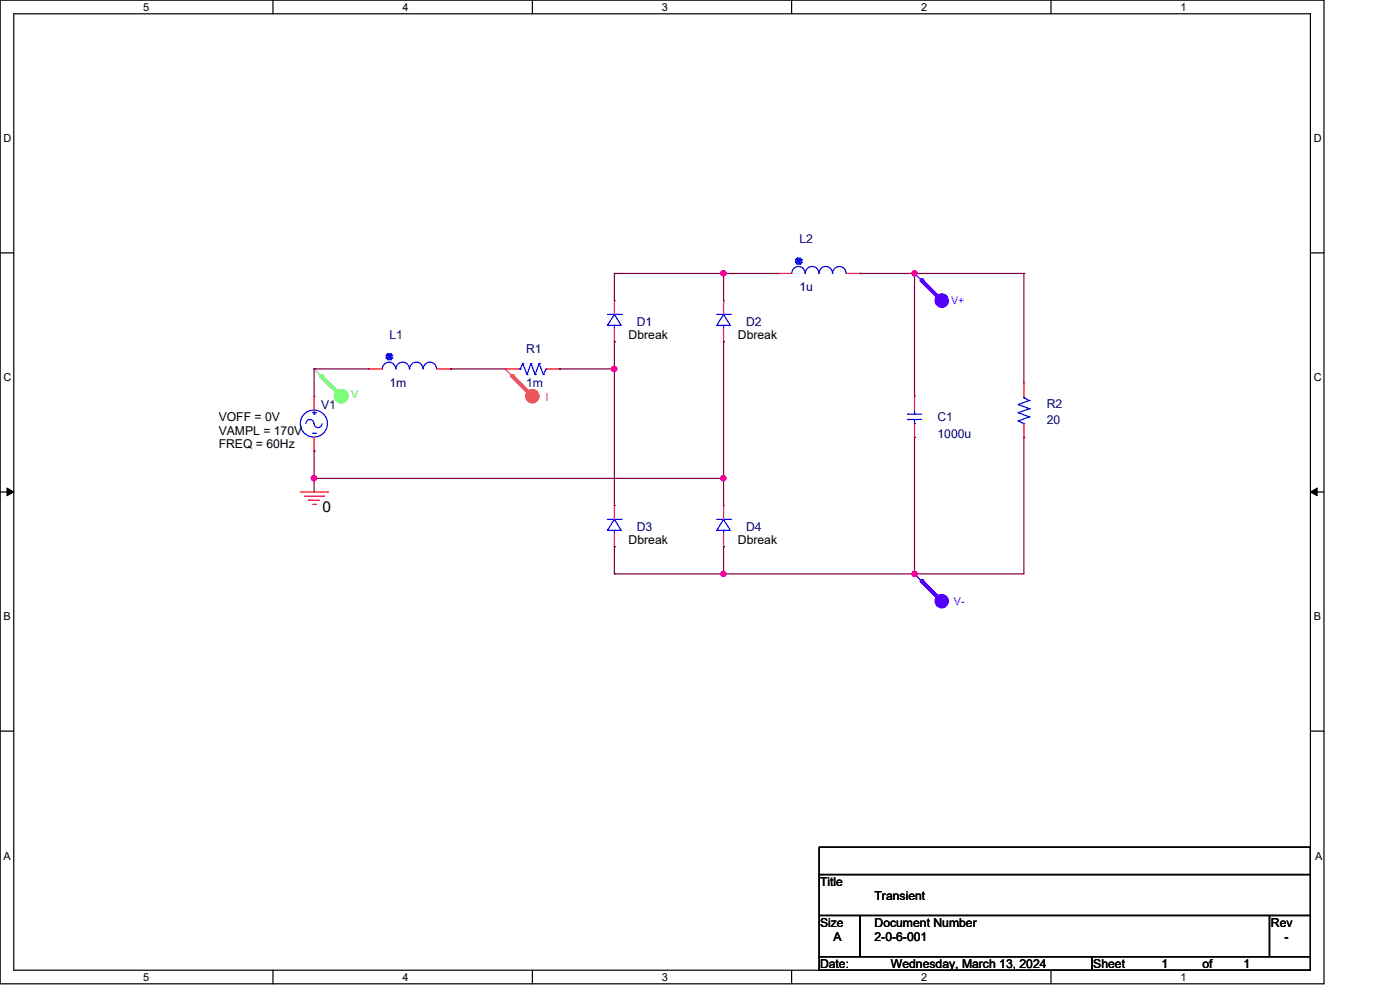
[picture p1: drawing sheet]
<svg xmlns="http://www.w3.org/2000/svg" width="297mm" height="210mm" viewBox="0 0 297 210" stroke-linecap="round" stroke-linejoin="round" font-family="sans-serif">
<g fill="none" stroke="#000" stroke-width=".25">
<path d="M0 0h280.6v208.4h-280.6zM2.9 2.9h274.8v202.6h-274.8zM57.8 0v2.9M112.8 0v2.9M167.8 0v2.9M222.7 0v2.9M0 53.6h2.9M277.7 53.6h2.9M0 104.2h2.9M277.7 104.2h2.9M0 154.9h2.9M277.7 154.9h2.9"/>
<path d="M173.6 179.4h104.1v5.8h-104.1zM173.6 185.2h104.1v8.7h-104.1zM173.6 193.9h8.7v8.7h-8.7zM182.3 193.9h86.7v8.7h-86.7zM269 193.9h8.7v8.7h-8.7zM57.8 205.5v2.9M112.8 205.5v2.9M167.8 205.5v2.9M173.6 202.6h57.8v2.9h-57.8zM222.7 205.5v2.9M231.4 202.6h46.3v2.9h-46.3z"/>
</g>
<path d="M1.5 103.4l1.4 .8-1.4 .8zM277.7 104.2l1.4-.8v1.6z" fill="#000" stroke="#000" stroke-width=".21"/>
<path d="M63.6 104.2h5.8M64.5 105.1h4.1M65.4 105.9h.1M65.4 105.9h2.3M66.3 106.8h.6M66.9 106.8h.1M68.6 105.1h.1M69.4 104.2h.1" fill="none" stroke="#f00" stroke-width=".25"/>
<circle cx="72.3" cy="83.9" r="1.43" fill="#5f5" stroke="#5f5" stroke-width=".25"/>
<path d="M66.6 78.1h.1M66.6 78.1l5.8 5.8" fill="none" stroke="#5f5" stroke-width=".25"/>
<path d="M68 79.6l4.4 4.3" fill="none" stroke="#5f5" stroke-width=".85"/>
<circle cx="68" cy="79.6" r=".42" fill="#5f5"/>
<circle cx="112.8" cy="83.9" r="1.42" fill="#f55" stroke="#f55" stroke-width=".25"/>
<path d="M107 78.1h.1M107 78.1l5.8 5.8" fill="none" stroke="#f55" stroke-width=".25"/>
<path d="M108.5 79.6l4.3 4.3" fill="none" stroke="#f55" stroke-width=".85"/>
<circle cx="108.5" cy="79.6" r=".42" fill="#f55"/>
<circle cx="199.6" cy="63.7" r="1.43" fill="#50f" stroke="#50f" stroke-width=".25"/>
<path d="M193.8 57.9h.1M193.8 57.9l5.8 5.8" fill="none" stroke="#50f" stroke-width=".25"/>
<path d="M195.3 59.4l4.3 4.3" fill="none" stroke="#50f" stroke-width=".85"/>
<circle cx="195.3" cy="59.4" r=".42" fill="#50f"/>
<circle cx="199.6" cy="127.3" r="1.42" fill="#50f" stroke="#50f" stroke-width=".25"/>
<path d="M193.8 121.6h.1M193.8 121.6l5.8 5.8" fill="none" stroke="#50f" stroke-width=".25"/>
<path d="M195.3 123l4.3 4.4" fill="none" stroke="#50f" stroke-width=".85"/>
<circle cx="195.3" cy="123" r=".42" fill="#50f"/>
<g fill="none" stroke="#00f" stroke-width=".25">
<path d="M168.6 55.6h.1M168.6 55h.1M168.6 55.6l.3 .3M168.6 55v.6M168.6 55l1.2 .6M168.9 54.7h.1M168.9 55.9h.1M168.9 54.7l-.3 .3M168.9 54.7h.6M168.9 54.7l.6 1.2M168.9 55.9h.6M169.5 54.7h.1"/>
<path d="M169.5 55.9h.1M169.5 54.7l-.6 1.2M169.5 54.7l.3 .3M169.8 55h.1M169.8 55.6h.1M169.8 55l-1.2 .6M169.8 55v.6M169.8 55.6l-.3 .3M173.5 57.9a1.46 1.46 0 0 0-1.4-1.5 1.46 1.46 0 0 0-1.5 1.5 1.42 1.42 0 0 0-1.4-1.5 1.42 1.42 0 0 0-1.4 1.5M176.4 57.9a1.42 1.42 0 0 0-1.4-1.5 1.42 1.42 0 0 0-1.4 1.5M179.3 57.9a1.42 1.42 0 0 0-1.4-1.5 1.42 1.42 0 0 0-1.4 1.5M81 78.1a1.42 1.42 0 0 1 1.4-1.4 1.42 1.42 0 0 1 1.5 1.4"/>
<path d="M81.9 75.9h.1M81.9 75.3h.1M81.9 75.9l.3 .3M81.9 75.3v.6M81.9 75.3l1.2 .6M82.2 75h.1M82.2 76.2h.1M82.2 75l-.3 .3M82.2 75h.6M82.2 75l.6 1.2M82.2 76.2h.6M82.8 75h.1"/>
<path d="M82.8 76.2h.1M82.8 75l-.6 1.2M82.8 75l.3 .3M83.1 75.3h.1M83.1 75.9h.1M83.1 75.3l-1.2 .6M83.1 75.3v.6M83.1 75.9l-.3 .3M83.9 78.1a1.44 1.44 0 0 1 1.4-1.4 1.44 1.44 0 0 1 1.5 1.4M86.8 78.1a1.42 1.42 0 0 1 1.4-1.4 1.42 1.42 0 0 1 1.4 1.4M89.7 78.1a1.42 1.42 0 0 1 1.4-1.4 1.42 1.42 0 0 1 1.4 1.4M109.9 78.1h.3"/>
<path d="M110.2 78.1h.1M110.8 77h.1M110.8 77l-.6 1.1M110.8 77l.9 2.3M111.7 79.3h.1M112.5 77h.1M112.5 77l-.8 2.3M112.5 77l.9 2.3M113.4 79.3h.1M114.3 77h.1M114.3 77l-.9 2.3M114.3 77l.8 2.3"/>
<path d="M115.1 79.3h.1M115.7 78.1h.1M115.7 78.1l-.6 1.2M128.7 66.6h2.9M130.2 66.6l1.4 2.3h-2.9zM130.2 68.9h.1M130.2 68.9v.6M131.6 66.6h.1M151.9 66.6h2.9M153.3 66.6l1.5 2.3h-2.9zM153.3 68.9h.1M153.3 68.9v.6"/>
<path d="M154.8 66.6h.1M66.3 91.8h.6M66.3 87.4h.6M66.6 87.7h.1M66.6 87.1v.6M66.9 91.8h.1M66.9 87.4h.1M68.3 89.7a.91 .91 0 0 1-1.1 .9 .91 .91 0 0 1-.7-1.2 .84 .84 0 0 0-1-.5 .84 .84 0 0 0-.7 .8M192.4 87.7h.1M192.4 88.9h.1M192.4 87.7h2.9M192.4 88.9h2.9"/>
<path d="M193.8 89.7h.1M193.8 87.7h.1M193.8 86.9v.8M193.8 88.9v.8M215.8 85.7h.1M215.8 87.4h.1M215.8 89.1h.1M215.8 85.7l2.3 .9M215.8 87.4l2.3 .9M215.8 89.1l1.2 .6M217 89.7h.1M217 84.2h.1"/>
<path d="M217 84.2l1.1 .6M217 83.9v.3M218.1 84.8h.1M218.1 86.6h.1M218.1 88.3h.1M218.1 84.8l-2.3 .9M218.1 86.6l-2.3 .8M218.1 88.3l-2.3 .8M128.7 110h2.9M130.2 110l1.4 2.3h-2.9zM130.2 112.3h.1M130.2 112.3v.6"/>
<path d="M131.6 110h.1M151.9 110h2.9M153.3 110l1.5 2.3h-2.9zM153.3 112.3h.1M153.3 112.3v.6M154.8 110h.1"/>
<circle cx="66.5" cy="89.7" r="2.87"/>
</g>
<g fill="none" stroke="#f00" stroke-width=".25">
<path d="M164.9 57.9h.1M164.9 57.9h2.9M179.3 57.9h3M182.3 57.9h.1M78.1 78.1h.1M78.1 78.1h2.9M92.6 78.1h2.9M95.5 78.1h.1M107 78.1h.1M107 78.1h2.9M115.7 78.1h2.9M118.6 78.1h.1"/>
<path d="M130.2 72.4h.1M130.2 63.7h.1M130.2 63.7v2.9M130.2 69.5v2.9M153.3 72.4h.1M153.3 63.7h.1M153.3 63.7v2.9M153.3 69.5v2.9M66.6 83.9h.1M66.6 95.5h.1M66.6 83.9v3M66.6 92.6v2.9"/>
<path d="M193.8 83.9h.1M193.8 92.6h.1M193.8 83.9v3M193.8 89.7v2.9M217 92.6h.1M217 81.1h.1M217 81.1v2.8M217 89.7v2.9M130.2 115.8h.1M130.2 107.1h.1M130.2 107.1v2.9M130.2 112.9v2.9"/>
<path d="M153.3 115.8h.1M153.3 107.1h.1M153.3 107.1v2.9M153.3 112.9v2.9"/>
</g>
<g fill="none" stroke="#800040" stroke-width=".25">
<path d="M130.2 57.9h.1M130.2 57.9v5.8M130.2 57.9h34.7M153.3 57.9h.1M153.3 57.9v5.8M182.3 57.9h.1M182.3 57.9h34.7M193.8 57.9h.1M193.8 57.9v26M217 57.9h.1M217 57.9v23.2M66.6 78.1h.1"/>
<path d="M66.6 78.1v5.8M66.6 78.1h11.5M95.5 78.1h.1M95.5 78.1h11.5M118.6 78.1h.1M118.6 78.1h11.6M130.2 72.4h.1M130.2 78.1h.1M130.2 72.4v34.7M153.3 72.4h.1M153.3 72.4v34.7M66.6 95.5h.1"/>
<path d="M66.6 95.5v8.7M193.8 92.6h.1M193.8 92.6v29M217 92.6h.1M217 92.6v29h-86.8M66.6 101.3h.1M66.6 101.3h86.7M130.2 115.8h.1M130.2 115.8v5.8M153.3 101.3h.1M153.3 115.8h.1M153.3 115.8v5.8"/>
<path d="M130.2 121.6h.1M153.3 121.6h.1M193.8 121.6h.1"/>
</g>
<g fill="#f0f" stroke="#f0f" stroke-width=".25">
<circle cx="153.3" cy="57.9" r=".55"/>
<circle cx="153.3" cy="101.3" r=".55"/>
<circle cx="66.5" cy="101.3" r=".55"/>
<circle cx="130.2" cy="78.1" r=".55"/>
<circle cx="153.3" cy="121.6" r=".55"/>
<circle cx="193.8" cy="121.6" r=".55"/>
<circle cx="193.8" cy="57.9" r=".55"/>
</g>
<text font-size="3.2" x="68.4" y="108.5">0</text>
<g font-size="2.6" fill="#000080">
<text x="169.4" y="51.6">L2</text>
<text x="169.4" y="61.7">1u</text>
<text x="82.5" y="71.8">L1</text>
<text x="135" y="69">D1</text>
<text x="158.1" y="69">D2</text>
<text x="111.5" y="74.8">R1</text>
<text x="82.5" y="82">1m</text>
<text x="111.5" y="82">1m</text>
<text x="68.1" y="86.6">V1</text>
<text x="198.7" y="89.2">C1</text>
<text x="221.8" y="86.3">R2</text>
<text x="221.8" y="89.8">20</text>
<text x="198.7" y="92.7">1000u</text>
<text x="135" y="112.4">D3</text>
<text x="158.1" y="112.4">D4</text>
</g>
<g font-size="2.6">
<text x="133.2" y="71.8">Dbreak</text>
<text x="156.4" y="71.8">Dbreak</text>
<text x="46.4" y="89.2">VOFF = 0V</text>
<text x="46.4" y="95">FREQ = 60Hz</text>
<text x="46.4" y="92.1">VAMPL = 170V</text>
<text x="133.2" y="115.3">Dbreak</text>
<text x="156.4" y="115.3">Dbreak</text>
<text x="173.8" y="187.7">Title</text>
<text x="185.3" y="190.6">Transient</text>
<text x="173.8" y="196.3">Size</text>
<text x="185.3" y="196.3">Document Number</text>
<text x="269.3" y="196.3">Rev</text>
<text x="176.7" y="199.3">A</text>
<text x="185.3" y="199.3">2-0-6-001</text>
<text x="272.2" y="199.3">-</text>
<text x="173.8" y="205.1">Date:</text>
<text x="188.8" y="205.1">Wednesday, March 13, 2024</text>
<text x="231.7" y="205.1">Sheet</text>
<text x="246.2" y="205.1">1</text>
<text x="254.8" y="205.1">of</text>
<text x="263.5" y="205.1">1</text>
</g>
<g font-size="2.3">
<text x="30.4" y="2.2">5</text>
<text x="85.3" y="2.2">4</text>
<text x="140.3" y="2.2">3</text>
<text x="195.2" y="2.2">2</text>
<text x="250.2" y="2.2">1</text>
<text x=".8" y="30.1">D</text>
<text x="278.4" y="30.1">D</text>
<text x=".8" y="80.8">C</text>
<text x="278.4" y="80.8">C</text>
<text x=".8" y="131.4">B</text>
<text x="278.4" y="131.4">B</text>
<text x=".8" y="182.2">A</text>
<text x="278.7" y="182.2">A</text>
<text x="30.4" y="207.7">5</text>
<text x="85.3" y="207.7">4</text>
<text x="140.3" y="207.7">3</text>
<text x="195.2" y="207.7">2</text>
<text x="250.2" y="207.7">1</text>
</g>
<g font-size="2.3" fill="#50f">
<text x="201.5" y="64.4">V+</text>
<text x="202.1" y="128.1">V-</text>
</g>
<text font-size="2.3" fill="#5f5" x="74.4" y="84.4">V</text>
<text font-size="2.3" fill="#f55" x="115.6" y="84.9">I</text>
</svg>
